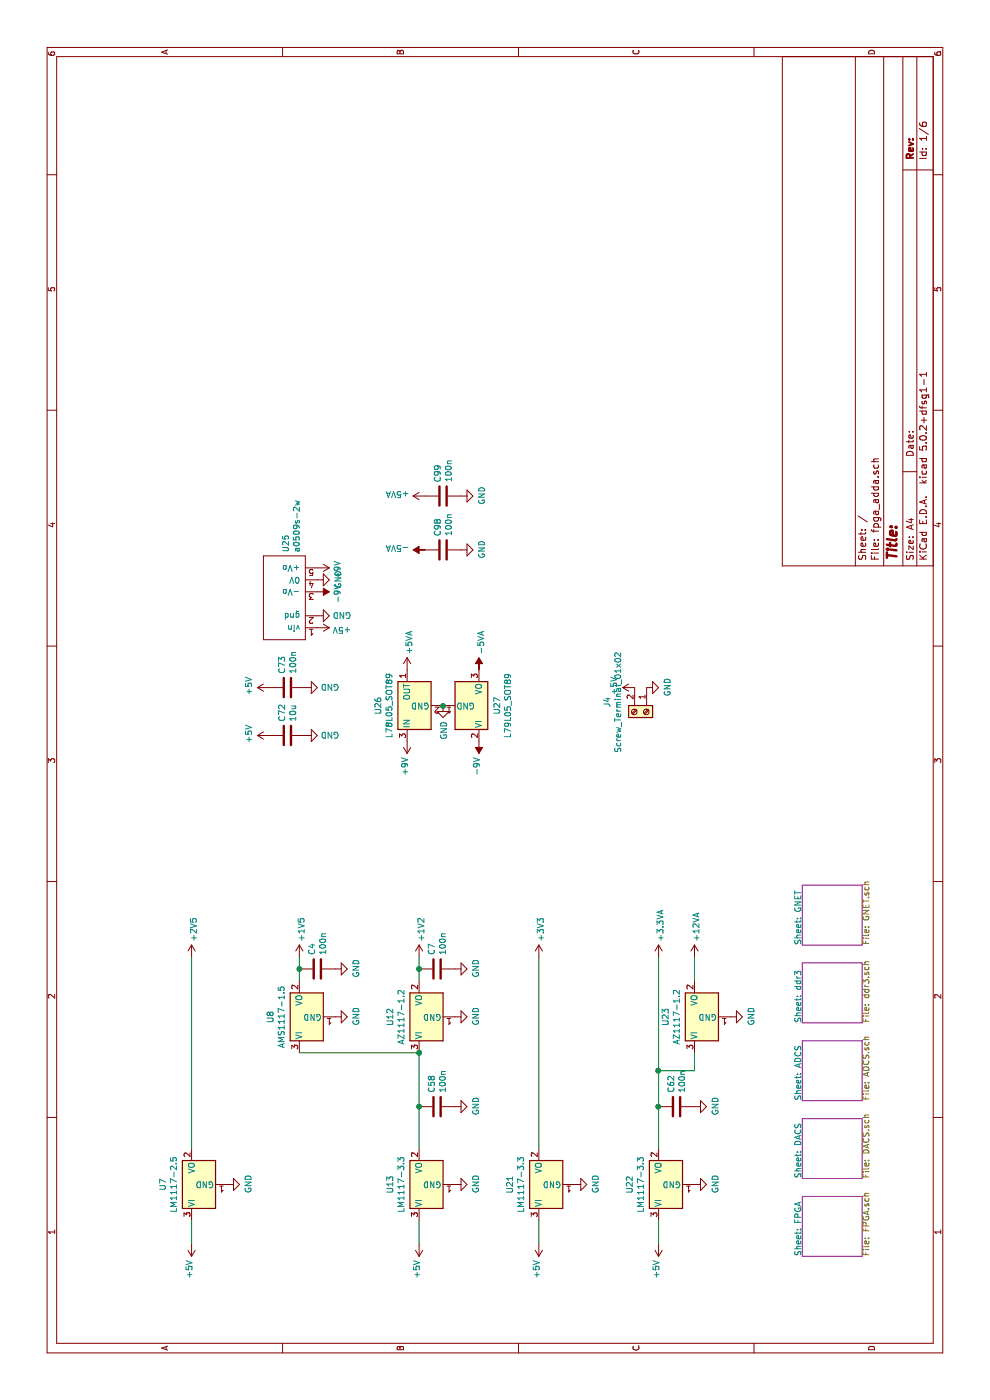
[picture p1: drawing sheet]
EESchema Schematic File Version 4
LIBS:fpga_adda-cache
EELAYER 26 0
EELAYER END
$Descr A4 11693 8268
encoding utf-8
Sheet 1 6
Title ""
Date ""
Rev ""
Comp ""
Comment1 ""
Comment2 ""
Comment3 ""
Comment4 ""
$EndDescr
$Sheet
S 1850 6700 500  500 
U 600524A8
F0 "DACS" 50
F1 "DACS.sch" 50
$EndSheet
$Sheet
S 2500 6700 500  500 
U 600524BC
F0 "ADCS" 50
F1 "ADCS.sch" 50
$EndSheet
$Sheet
S 1200 6700 500  500 
U 600FF7FB
F0 "FPGA" 50
F1 "FPGA.sch" 50
$EndSheet
$Sheet
S 3150 6700 500  500 
U 60344FF2
F0 "ddr3" 50
F1 "ddr3.sch" 50
$EndSheet
$Comp
L Regulator_Linear:LM1117-2.5 U7
U 1 1
P 1800 1600
F 0 "U7" H 1800 1842 50  0000 C CNN
F 1 "LM1117-2.5" H 1800 1751 50  0000 C CNN
F 2 "Package_TO_SOT_SMD:SOT-223-3_TabPin2" H 1800 1600 50  0001 C CNN
F 3 "http://www.ti.com/lit/ds/symlink/lm1117.pdf" H 1800 1600 50  0001 C CNN
	1    1800 1600
	1    0    0    -1  
$EndComp
$Comp
L Regulator_Linear:LM1117-3.3 U13
U 1 1
P 1800 3500
F 0 "U13" H 1800 3742 50  0000 C CNN
F 1 "LM1117-3.3" H 1800 3651 50  0000 C CNN
F 2 "Package_TO_SOT_SMD:SOT-223-3_TabPin2" H 1800 3500 50  0001 C CNN
F 3 "http://www.ti.com/lit/ds/symlink/lm1117.pdf" H 1800 3500 50  0001 C CNN
	1    1800 3500
	1    0    0    -1  
$EndComp
$Comp
L Regulator_Linear:AMS1117-1.5 U8
U 1 1
P 3200 2500
F 0 "U8" H 3200 2742 50  0000 C CNN
F 1 "AMS1117-1.5" H 3200 2651 50  0000 C CNN
F 2 "Package_TO_SOT_SMD:SOT-223-3_TabPin2" H 3200 2700 50  0001 C CNN
F 3 "http://www.advanced-monolithic.com/pdf/ds1117.pdf" H 3300 2250 50  0001 C CNN
	1    3200 2500
	1    0    0    -1  
$EndComp
$Comp
L Regulator_Linear:AZ1117-1.2 U12
U 1 1
P 3200 3500
F 0 "U12" H 3200 3742 50  0000 C CNN
F 1 "AZ1117-1.2" H 3200 3651 50  0000 C CNN
F 2 "Package_TO_SOT_SMD:SOT-223-3_TabPin2" H 3200 3750 50  0001 C CIN
F 3 "https://www.diodes.com/assets/Datasheets/AZ1117.pdf" H 3200 3500 50  0001 C CNN
	1    3200 3500
	1    0    0    -1  
$EndComp
$Comp
L power:GND #PWR05
U 1 1
P 1800 1900
F 0 "#PWR05" H 1800 1650 50  0001 C CNN
F 1 "GND" H 1805 1727 50  0000 C CNN
F 2 "" H 1800 1900 50  0001 C CNN
F 3 "" H 1800 1900 50  0001 C CNN
	1    1800 1900
	1    0    0    -1  
$EndComp
$Comp
L power:GND #PWR010
U 1 1
P 3200 2800
F 0 "#PWR010" H 3200 2550 50  0001 C CNN
F 1 "GND" H 3205 2627 50  0000 C CNN
F 2 "" H 3200 2800 50  0001 C CNN
F 3 "" H 3200 2800 50  0001 C CNN
	1    3200 2800
	1    0    0    -1  
$EndComp
$Comp
L power:GND #PWR011
U 1 1
P 3200 3800
F 0 "#PWR011" H 3200 3550 50  0001 C CNN
F 1 "GND" H 3205 3627 50  0000 C CNN
F 2 "" H 3200 3800 50  0001 C CNN
F 3 "" H 3200 3800 50  0001 C CNN
	1    3200 3800
	1    0    0    -1  
$EndComp
$Comp
L power:+2V5 #PWR014
U 1 1
P 3700 1600
F 0 "#PWR014" H 3700 1450 50  0001 C CNN
F 1 "+2V5" V 3715 1728 50  0000 L CNN
F 2 "" H 3700 1600 50  0001 C CNN
F 3 "" H 3700 1600 50  0001 C CNN
	1    3700 1600
	0    1    1    0   
$EndComp
$Comp
L power:+1V5 #PWR015
U 1 1
P 3700 2500
F 0 "#PWR015" H 3700 2350 50  0001 C CNN
F 1 "+1V5" V 3715 2628 50  0000 L CNN
F 2 "" H 3700 2500 50  0001 C CNN
F 3 "" H 3700 2500 50  0001 C CNN
	1    3700 2500
	0    1    1    0   
$EndComp
$Comp
L power:+1V2 #PWR016
U 1 1
P 3700 3500
F 0 "#PWR016" H 3700 3350 50  0001 C CNN
F 1 "+1V2" V 3715 3628 50  0000 L CNN
F 2 "" H 3700 3500 50  0001 C CNN
F 3 "" H 3700 3500 50  0001 C CNN
	1    3700 3500
	0    1    1    0   
$EndComp
Wire Wire Line
	3500 2500 3600 2500
Wire Wire Line
	3500 3500 3600 3500
$Comp
L power:GND #PWR?
U 1 1
P 3600 3800
AR Path="/600FF7FB/60613048" Ref="#PWR?"  Part="1" 
AR Path="/60613048" Ref="#PWR013"  Part="1" 
F 0 "#PWR013" H 3600 3550 50  0001 C CNN
F 1 "GND" H 3605 3627 50  0000 C CNN
F 2 "" H 3600 3800 50  0001 C CNN
F 3 "" H 3600 3800 50  0001 C CNN
	1    3600 3800
	1    0    0    -1  
$EndComp
$Comp
L Device:C C?
U 1 1
P 3600 3650
AR Path="/600FF7FB/6061304E" Ref="C?"  Part="1" 
AR Path="/6061304E" Ref="C7"  Part="1" 
F 0 "C7" H 3715 3696 50  0000 L CNN
F 1 "100n" H 3715 3605 50  0000 L CNN
F 2 "Capacitor_SMD:C_0805_2012Metric_Pad1.15x1.40mm_HandSolder" H 3638 3500 50  0001 C CNN
F 3 "~" H 3600 3650 50  0001 C CNN
	1    3600 3650
	1    0    0    -1  
$EndComp
Connection ~ 3600 3500
Wire Wire Line
	3600 3500 3700 3500
Wire Wire Line
	1300 1600 1500 1600
Wire Wire Line
	2900 3500 2900 2500
Wire Wire Line
	2100 3500 2450 3500
$Comp
L Device:C C?
U 1 1
P 3600 2650
AR Path="/600FF7FB/60620A14" Ref="C?"  Part="1" 
AR Path="/60620A14" Ref="C4"  Part="1" 
F 0 "C4" H 3715 2696 50  0000 L CNN
F 1 "100n" H 3715 2605 50  0000 L CNN
F 2 "Capacitor_SMD:C_0805_2012Metric_Pad1.15x1.40mm_HandSolder" H 3638 2500 50  0001 C CNN
F 3 "~" H 3600 2650 50  0001 C CNN
	1    3600 2650
	1    0    0    -1  
$EndComp
$Comp
L power:GND #PWR?
U 1 1
P 3600 2800
AR Path="/600FF7FB/60620A1B" Ref="#PWR?"  Part="1" 
AR Path="/60620A1B" Ref="#PWR012"  Part="1" 
F 0 "#PWR012" H 3600 2550 50  0001 C CNN
F 1 "GND" H 3605 2627 50  0000 C CNN
F 2 "" H 3600 2800 50  0001 C CNN
F 3 "" H 3600 2800 50  0001 C CNN
	1    3600 2800
	1    0    0    -1  
$EndComp
Connection ~ 3600 2500
Wire Wire Line
	3600 2500 3700 2500
$Sheet
S 3800 6700 500  500 
U 606225E0
F0 "GNET" 50
F1 "GNET.sch" 50
$EndSheet
$Comp
L power:+5V #PWR01
U 1 1
P 1300 1600
F 0 "#PWR01" H 1300 1450 50  0001 C CNN
F 1 "+5V" V 1315 1728 50  0000 L CNN
F 2 "" H 1300 1600 50  0001 C CNN
F 3 "" H 1300 1600 50  0001 C CNN
	1    1300 1600
	0    -1   -1   0   
$EndComp
Connection ~ 2900 3500
$Comp
L power:GND #PWR06
U 1 1
P 1800 3800
F 0 "#PWR06" H 1800 3550 50  0001 C CNN
F 1 "GND" H 1805 3627 50  0000 C CNN
F 2 "" H 1800 3800 50  0001 C CNN
F 3 "" H 1800 3800 50  0001 C CNN
	1    1800 3800
	1    0    0    -1  
$EndComp
Wire Wire Line
	1300 3500 1500 3500
$Comp
L power:+5V #PWR02
U 1 1
P 1300 3500
F 0 "#PWR02" H 1300 3350 50  0001 C CNN
F 1 "+5V" V 1315 3628 50  0000 L CNN
F 2 "" H 1300 3500 50  0001 C CNN
F 3 "" H 1300 3500 50  0001 C CNN
	1    1300 3500
	0    -1   -1   0   
$EndComp
$Comp
L power:GND #PWR?
U 1 1
P 2450 3800
AR Path="/600FF7FB/60DEBB9D" Ref="#PWR?"  Part="1" 
AR Path="/60DEBB9D" Ref="#PWR09"  Part="1" 
F 0 "#PWR09" H 2450 3550 50  0001 C CNN
F 1 "GND" H 2455 3627 50  0000 C CNN
F 2 "" H 2450 3800 50  0001 C CNN
F 3 "" H 2450 3800 50  0001 C CNN
	1    2450 3800
	1    0    0    -1  
$EndComp
$Comp
L Device:C C?
U 1 1
P 2450 3650
AR Path="/600FF7FB/60DEBBA3" Ref="C?"  Part="1" 
AR Path="/60DEBBA3" Ref="C58"  Part="1" 
F 0 "C58" H 2565 3696 50  0000 L CNN
F 1 "100n" H 2565 3605 50  0000 L CNN
F 2 "Capacitor_SMD:C_0805_2012Metric_Pad1.15x1.40mm_HandSolder" H 2488 3500 50  0001 C CNN
F 3 "~" H 2450 3650 50  0001 C CNN
	1    2450 3650
	1    0    0    -1  
$EndComp
$Comp
L Regulator_Linear:LM1117-3.3 U21
U 1 1
P 1800 4500
F 0 "U21" H 1800 4742 50  0000 C CNN
F 1 "LM1117-3.3" H 1800 4651 50  0000 C CNN
F 2 "Package_TO_SOT_SMD:SOT-223-3_TabPin2" H 1800 4500 50  0001 C CNN
F 3 "http://www.ti.com/lit/ds/symlink/lm1117.pdf" H 1800 4500 50  0001 C CNN
	1    1800 4500
	1    0    0    -1  
$EndComp
Wire Wire Line
	2100 4500 3700 4500
$Comp
L power:GND #PWR07
U 1 1
P 1800 4800
F 0 "#PWR07" H 1800 4550 50  0001 C CNN
F 1 "GND" H 1805 4627 50  0000 C CNN
F 2 "" H 1800 4800 50  0001 C CNN
F 3 "" H 1800 4800 50  0001 C CNN
	1    1800 4800
	1    0    0    -1  
$EndComp
Wire Wire Line
	1300 4500 1500 4500
$Comp
L power:+5V #PWR03
U 1 1
P 1300 4500
F 0 "#PWR03" H 1300 4350 50  0001 C CNN
F 1 "+5V" V 1315 4628 50  0000 L CNN
F 2 "" H 1300 4500 50  0001 C CNN
F 3 "" H 1300 4500 50  0001 C CNN
	1    1300 4500
	0    -1   -1   0   
$EndComp
Wire Wire Line
	2100 1600 3700 1600
$Comp
L power:+3V3 #PWR017
U 1 1
P 3700 4500
F 0 "#PWR017" H 3700 4350 50  0001 C CNN
F 1 "+3V3" V 3715 4628 50  0000 L CNN
F 2 "" H 3700 4500 50  0001 C CNN
F 3 "" H 3700 4500 50  0001 C CNN
	1    3700 4500
	0    1    1    0   
$EndComp
$Comp
L Regulator_Linear:LM1117-3.3 U22
U 1 1
P 1800 5500
F 0 "U22" H 1800 5742 50  0000 C CNN
F 1 "LM1117-3.3" H 1800 5651 50  0000 C CNN
F 2 "Package_TO_SOT_SMD:SOT-223-3_TabPin2" H 1800 5500 50  0001 C CNN
F 3 "http://www.ti.com/lit/ds/symlink/lm1117.pdf" H 1800 5500 50  0001 C CNN
	1    1800 5500
	1    0    0    -1  
$EndComp
Wire Wire Line
	2100 5500 2450 5500
$Comp
L power:GND #PWR08
U 1 1
P 1800 5800
F 0 "#PWR08" H 1800 5550 50  0001 C CNN
F 1 "GND" H 1805 5627 50  0000 C CNN
F 2 "" H 1800 5800 50  0001 C CNN
F 3 "" H 1800 5800 50  0001 C CNN
	1    1800 5800
	1    0    0    -1  
$EndComp
Wire Wire Line
	1300 5500 1500 5500
$Comp
L power:+5V #PWR04
U 1 1
P 1300 5500
F 0 "#PWR04" H 1300 5350 50  0001 C CNN
F 1 "+5V" V 1315 5628 50  0000 L CNN
F 2 "" H 1300 5500 50  0001 C CNN
F 3 "" H 1300 5500 50  0001 C CNN
	1    1300 5500
	0    -1   -1   0   
$EndComp
$Comp
L power:+3.3VA #PWR018
U 1 1
P 3700 5500
F 0 "#PWR018" H 3700 5350 50  0001 C CNN
F 1 "+3.3VA" V 3715 5628 50  0000 L CNN
F 2 "" H 3700 5500 50  0001 C CNN
F 3 "" H 3700 5500 50  0001 C CNN
	1    3700 5500
	0    1    1    0   
$EndComp
Connection ~ 2450 3500
Wire Wire Line
	2450 3500 2900 3500
$Comp
L Regulator_Linear:AZ1117-1.2 U23
U 1 1
P 3200 5800
F 0 "U23" H 3200 6042 50  0000 C CNN
F 1 "AZ1117-1.2" H 3200 5951 50  0000 C CNN
F 2 "Package_TO_SOT_SMD:SOT-223-3_TabPin2" H 3200 6050 50  0001 C CIN
F 3 "https://www.diodes.com/assets/Datasheets/AZ1117.pdf" H 3200 5800 50  0001 C CNN
	1    3200 5800
	1    0    0    -1  
$EndComp
Wire Wire Line
	3500 5800 3700 5800
$Comp
L power:+12VA #PWR0304
U 1 1
P 3700 5800
F 0 "#PWR0304" H 3700 5650 50  0001 C CNN
F 1 "+12VA" V 3715 5928 50  0000 L CNN
F 2 "" H 3700 5800 50  0001 C CNN
F 3 "" H 3700 5800 50  0001 C CNN
	1    3700 5800
	0    1    1    0   
$EndComp
$Comp
L power:GND #PWR0301
U 1 1
P 3200 6100
F 0 "#PWR0301" H 3200 5850 50  0001 C CNN
F 1 "GND" H 3205 5927 50  0000 C CNN
F 2 "" H 3200 6100 50  0001 C CNN
F 3 "" H 3200 6100 50  0001 C CNN
	1    3200 6100
	1    0    0    -1  
$EndComp
Wire Wire Line
	2900 5800 2750 5800
Wire Wire Line
	2750 5800 2750 5500
Connection ~ 2750 5500
Wire Wire Line
	2750 5500 3700 5500
$Comp
L power:GND #PWR?
U 1 1
P 2450 5800
AR Path="/600FF7FB/6067B8EB" Ref="#PWR?"  Part="1" 
AR Path="/6067B8EB" Ref="#PWR0335"  Part="1" 
F 0 "#PWR0335" H 2450 5550 50  0001 C CNN
F 1 "GND" H 2455 5627 50  0000 C CNN
F 2 "" H 2450 5800 50  0001 C CNN
F 3 "" H 2450 5800 50  0001 C CNN
	1    2450 5800
	1    0    0    -1  
$EndComp
$Comp
L Device:C C?
U 1 1
P 2450 5650
AR Path="/600FF7FB/6067B8F1" Ref="C?"  Part="1" 
AR Path="/6067B8F1" Ref="C62"  Part="1" 
F 0 "C62" H 2565 5696 50  0000 L CNN
F 1 "100n" H 2565 5605 50  0000 L CNN
F 2 "Capacitor_SMD:C_0805_2012Metric_Pad1.15x1.40mm_HandSolder" H 2488 5500 50  0001 C CNN
F 3 "~" H 2450 5650 50  0001 C CNN
	1    2450 5650
	1    0    0    -1  
$EndComp
Wire Wire Line
	2750 5500 2450 5500
Connection ~ 2450 5500
$Comp
L power:GND #PWR0357
U 1 1
P 6550 2650
F 0 "#PWR0357" H 6550 2400 50  0001 C CNN
F 1 "GND" V 6555 2522 50  0000 R CNN
F 2 "" H 6550 2650 50  0001 C CNN
F 3 "" H 6550 2650 50  0001 C CNN
	1    6550 2650
	1    0    0    -1  
$EndComp
$Comp
L power:+5V #PWR0356
U 1 1
P 6450 2650
F 0 "#PWR0356" H 6450 2500 50  0001 C CNN
F 1 "+5V" V 6465 2778 50  0000 L CNN
F 2 "" H 6450 2650 50  0001 C CNN
F 3 "" H 6450 2650 50  0001 C CNN
	1    6450 2650
	-1   0    0    1   
$EndComp
$Comp
L power:GND #PWR0359
U 1 1
P 6850 2650
F 0 "#PWR0359" H 6850 2400 50  0001 C CNN
F 1 "GND" H 6855 2477 50  0000 C CNN
F 2 "" H 6850 2650 50  0001 C CNN
F 3 "" H 6850 2650 50  0001 C CNN
	1    6850 2650
	1    0    0    -1  
$EndComp
$Comp
L power:+9V #PWR0358
U 1 1
P 6950 2650
F 0 "#PWR0358" H 6950 2500 50  0001 C CNN
F 1 "+9V" H 6965 2823 50  0000 C CNN
F 2 "" H 6950 2650 50  0001 C CNN
F 3 "" H 6950 2650 50  0001 C CNN
	1    6950 2650
	-1   0    0    1   
$EndComp
$Comp
L power:-9V #PWR0360
U 1 1
P 6750 2650
F 0 "#PWR0360" H 6750 2525 50  0001 C CNN
F 1 "-9V" H 6765 2823 50  0000 C CNN
F 2 "" H 6750 2650 50  0001 C CNN
F 3 "" H 6750 2650 50  0001 C CNN
	1    6750 2650
	-1   0    0    1   
$EndComp
$Comp
L Device:C C72
U 1 1
P 5550 2400
F 0 "C72" H 5665 2446 50  0000 L CNN
F 1 "10u" H 5665 2355 50  0000 L CNN
F 2 "Capacitor_SMD:C_0805_2012Metric_Pad1.15x1.40mm_HandSolder" H 5588 2250 50  0001 C CNN
F 3 "~" H 5550 2400 50  0001 C CNN
	1    5550 2400
	1    0    0    -1  
$EndComp
$Comp
L Device:C C73
U 1 1
P 5950 2400
F 0 "C73" H 6065 2446 50  0000 L CNN
F 1 "100n" H 6065 2355 50  0000 L CNN
F 2 "Capacitor_SMD:C_0805_2012Metric_Pad1.15x1.40mm_HandSolder" H 5988 2250 50  0001 C CNN
F 3 "~" H 5950 2400 50  0001 C CNN
	1    5950 2400
	1    0    0    -1  
$EndComp
$Comp
L fpga_adda:a0509s-2w U25
U 1 1
P 6700 2300
F 0 "U25" H 7078 2215 50  0000 L CNN
F 1 "a0509s-2w" H 7078 2124 50  0000 L CNN
F 2 "adda:a0509s-2w" H 6700 2300 50  0001 C CNN
F 3 "" H 6700 2300 50  0001 C CNN
	1    6700 2300
	1    0    0    -1  
$EndComp
$Comp
L power:GND #PWR0361
U 1 1
P 5550 2550
F 0 "#PWR0361" H 5550 2300 50  0001 C CNN
F 1 "GND" V 5555 2422 50  0000 R CNN
F 2 "" H 5550 2550 50  0001 C CNN
F 3 "" H 5550 2550 50  0001 C CNN
	1    5550 2550
	1    0    0    -1  
$EndComp
$Comp
L power:+5V #PWR0362
U 1 1
P 5550 2250
F 0 "#PWR0362" H 5550 2100 50  0001 C CNN
F 1 "+5V" H 5565 2423 50  0000 C CNN
F 2 "" H 5550 2250 50  0001 C CNN
F 3 "" H 5550 2250 50  0001 C CNN
	1    5550 2250
	1    0    0    -1  
$EndComp
$Comp
L power:GND #PWR0363
U 1 1
P 5950 2550
F 0 "#PWR0363" H 5950 2300 50  0001 C CNN
F 1 "GND" V 5955 2422 50  0000 R CNN
F 2 "" H 5950 2550 50  0001 C CNN
F 3 "" H 5950 2550 50  0001 C CNN
	1    5950 2550
	1    0    0    -1  
$EndComp
$Comp
L power:+5V #PWR0364
U 1 1
P 5950 2250
F 0 "#PWR0364" H 5950 2100 50  0001 C CNN
F 1 "+5V" H 5965 2423 50  0000 C CNN
F 2 "" H 5950 2250 50  0001 C CNN
F 3 "" H 5950 2250 50  0001 C CNN
	1    5950 2250
	1    0    0    -1  
$EndComp
$Comp
L Regulator_Linear:L78L05_SOT89 U26
U 1 1
P 5800 3400
F 0 "U26" H 5800 3642 50  0000 C CNN
F 1 "L78L05_SOT89" H 5800 3551 50  0000 C CNN
F 2 "Package_TO_SOT_SMD:SOT-89-3" H 5800 3600 50  0001 C CIN
F 3 "http://www.st.com/content/ccc/resource/technical/document/datasheet/15/55/e5/aa/23/5b/43/fd/CD00000446.pdf/files/CD00000446.pdf/jcr:content/translations/en.CD00000446.pdf" H 5800 3350 50  0001 C CNN
	1    5800 3400
	1    0    0    -1  
$EndComp
$Comp
L Regulator_Linear:L79L05_SOT89 U27
U 1 1
P 5800 4000
F 0 "U27" H 5800 3850 50  0000 C CNN
F 1 "L79L05_SOT89" H 5800 3759 50  0000 C CNN
F 2 "Package_TO_SOT_SMD:SOT-89-3" H 5800 3800 50  0001 C CIN
F 3 "http://www.farnell.com/datasheets/1827870.pdf" H 5800 4000 50  0001 C CNN
	1    5800 4000
	1    0    0    -1  
$EndComp
$Comp
L power:GND #PWR0367
U 1 1
P 5800 3700
F 0 "#PWR0367" H 5800 3450 50  0001 C CNN
F 1 "GND" V 5805 3572 50  0000 R CNN
F 2 "" H 5800 3700 50  0001 C CNN
F 3 "" H 5800 3700 50  0001 C CNN
	1    5800 3700
	0    1    1    0   
$EndComp
Connection ~ 5800 3700
$Comp
L power:+9V #PWR0365
U 1 1
P 5500 3400
F 0 "#PWR0365" H 5500 3250 50  0001 C CNN
F 1 "+9V" V 5515 3528 50  0000 L CNN
F 2 "" H 5500 3400 50  0001 C CNN
F 3 "" H 5500 3400 50  0001 C CNN
	1    5500 3400
	0    -1   -1   0   
$EndComp
$Comp
L power:-9V #PWR0366
U 1 1
P 5500 4000
F 0 "#PWR0366" H 5500 3875 50  0001 C CNN
F 1 "-9V" V 5515 4128 50  0000 L CNN
F 2 "" H 5500 4000 50  0001 C CNN
F 3 "" H 5500 4000 50  0001 C CNN
	1    5500 4000
	0    -1   -1   0   
$EndComp
$Comp
L power:+5VA #PWR0368
U 1 1
P 6100 3400
F 0 "#PWR0368" H 6100 3250 50  0001 C CNN
F 1 "+5VA" V 6115 3528 50  0000 L CNN
F 2 "" H 6100 3400 50  0001 C CNN
F 3 "" H 6100 3400 50  0001 C CNN
	1    6100 3400
	0    1    1    0   
$EndComp
$Comp
L power:-5VA #PWR0369
U 1 1
P 6100 4000
F 0 "#PWR0369" H 6100 4100 50  0001 C CNN
F 1 "-5VA" V 6115 4128 50  0000 L CNN
F 2 "" H 6100 4000 50  0001 C CNN
F 3 "" H 6100 4000 50  0001 C CNN
	1    6100 4000
	0    1    1    0   
$EndComp
$Comp
L Device:C C98
U 1 1
P 7100 3700
F 0 "C98" H 7215 3746 50  0000 L CNN
F 1 "100n" H 7215 3655 50  0000 L CNN
F 2 "Capacitor_SMD:C_0805_2012Metric_Pad1.15x1.40mm_HandSolder" H 7138 3550 50  0001 C CNN
F 3 "~" H 7100 3700 50  0001 C CNN
	1    7100 3700
	1    0    0    -1  
$EndComp
$Comp
L Device:C C99
U 1 1
P 7550 3700
F 0 "C99" H 7665 3746 50  0000 L CNN
F 1 "100n" H 7665 3655 50  0000 L CNN
F 2 "Capacitor_SMD:C_0805_2012Metric_Pad1.15x1.40mm_HandSolder" H 7588 3550 50  0001 C CNN
F 3 "~" H 7550 3700 50  0001 C CNN
	1    7550 3700
	1    0    0    -1  
$EndComp
$Comp
L power:-5VA #PWR0441
U 1 1
P 7100 3550
F 0 "#PWR0441" H 7100 3650 50  0001 C CNN
F 1 "-5VA" V 7115 3678 50  0000 L CNN
F 2 "" H 7100 3550 50  0001 C CNN
F 3 "" H 7100 3550 50  0001 C CNN
	1    7100 3550
	1    0    0    -1  
$EndComp
$Comp
L power:+5VA #PWR0443
U 1 1
P 7550 3550
F 0 "#PWR0443" H 7550 3400 50  0001 C CNN
F 1 "+5VA" V 7565 3678 50  0000 L CNN
F 2 "" H 7550 3550 50  0001 C CNN
F 3 "" H 7550 3550 50  0001 C CNN
	1    7550 3550
	1    0    0    -1  
$EndComp
$Comp
L power:GND #PWR0442
U 1 1
P 7100 3850
F 0 "#PWR0442" H 7100 3600 50  0001 C CNN
F 1 "GND" H 7105 3677 50  0000 C CNN
F 2 "" H 7100 3850 50  0001 C CNN
F 3 "" H 7100 3850 50  0001 C CNN
	1    7100 3850
	1    0    0    -1  
$EndComp
$Comp
L power:GND #PWR0444
U 1 1
P 7550 3850
F 0 "#PWR0444" H 7550 3600 50  0001 C CNN
F 1 "GND" H 7555 3677 50  0000 C CNN
F 2 "" H 7550 3850 50  0001 C CNN
F 3 "" H 7550 3850 50  0001 C CNN
	1    7550 3850
	1    0    0    -1  
$EndComp
$Comp
L power:GND #PWR0440
U 1 1
P 5950 5400
F 0 "#PWR0440" H 5950 5150 50  0001 C CNN
F 1 "GND" H 5955 5227 50  0000 C CNN
F 2 "" H 5950 5400 50  0001 C CNN
F 3 "" H 5950 5400 50  0001 C CNN
	1    5950 5400
	1    0    0    -1  
$EndComp
$Comp
L power:+5V #PWR0439
U 1 1
P 5950 5300
F 0 "#PWR0439" H 5950 5150 50  0001 C CNN
F 1 "+5V" H 5965 5473 50  0000 C CNN
F 2 "" H 5950 5300 50  0001 C CNN
F 3 "" H 5950 5300 50  0001 C CNN
	1    5950 5300
	1    0    0    -1  
$EndComp
$Comp
L Connector:Screw_Terminal_01x02 J4
U 1 1
P 5750 5400
F 0 "J4" H 5670 5075 50  0000 C CNN
F 1 "Screw_Terminal_01x02" H 5670 5166 50  0000 C CNN
F 2 "TerminalBlock:TerminalBlock_bornier-2_P5.08mm" H 5750 5400 50  0001 C CNN
F 3 "~" H 5750 5400 50  0001 C CNN
	1    5750 5400
	-1   0    0    1   
$EndComp
$EndSCHEMATC
